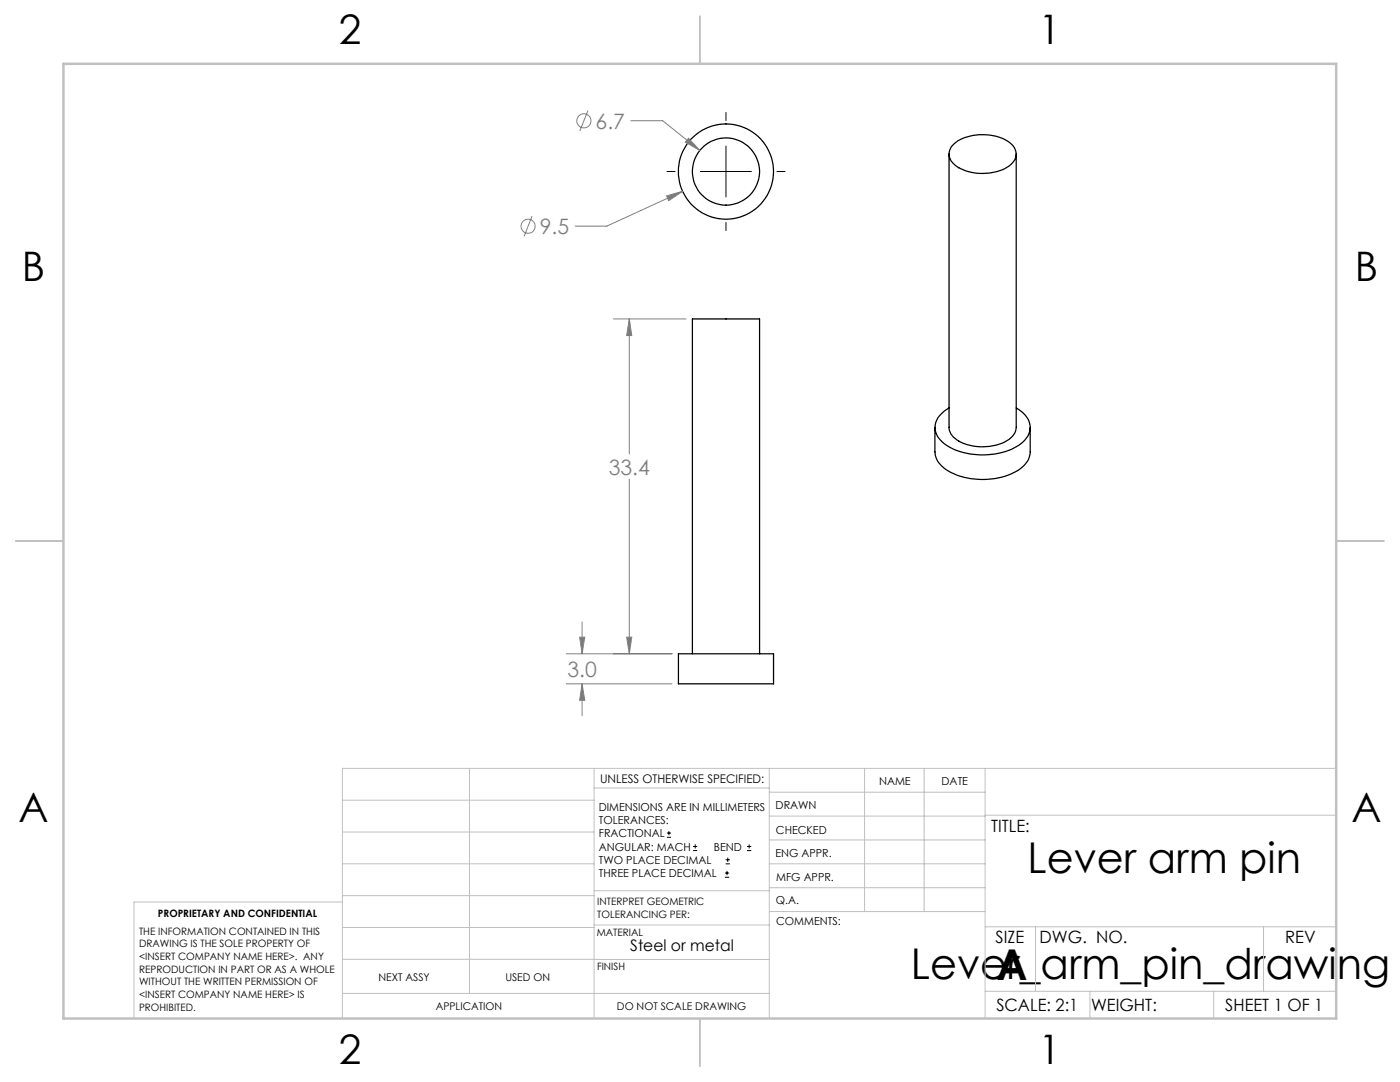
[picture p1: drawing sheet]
<svg xmlns="http://www.w3.org/2000/svg" width="279mm" height="216mm" viewBox="0 0 279 216" stroke-linecap="round" stroke-linejoin="round" font-family="sans-serif">
<g fill="none" stroke="#000" stroke-width=".25">
<path d="M189.4 30.7v54.6a3.8 3.8 0 0 0 2.9 3.2 10 10 0 0 0 9.5-1.2l.7-.9 .3-1v-54.7M190.1 29a8.9 8.9 0 0 1 7.6-2 6.1 6.1 0 0 1 4.9 2.8 2.78 2.78 0 0 1-1.6 3.5 10 10 0 0 1-10.4-.4 2.56 2.56 0 0 1-.5-3.9zM186.6 85.3v4.9a5 5 0 0 0 3.3 4.1 14.5 14.5 0 0 0 13.8-.8 4.2 4.2 0 0 0 1.9-3.3v-4.9M189.4 81.4a4.6 4.6 0 0 0-2.7 4.5 6.3 6.3 0 0 0 4.3 4 14.9 14.9 0 0 0 12.3-1 3.9 3.9 0 0 0 1.5-5.8l-.6-.7-1.4-1M135.4 130.5h19v6h-19zM138.2 130.5v-66.9h13.4v66.9"/>
<circle cx="144.9" cy="34.2" r="6.7"/>
<circle cx="144.9" cy="34.2" r="9.5"/>
</g>
<g fill="none" stroke="#808080" stroke-width=".2">
<path d="M117.3 22.1l-1.6 4M125.9 24.1h6.4l7.4 5.9M133 39.1l3.2-.9-2.7 1.8zM136.2 38.2l-15.1 6.9h-6.3M137.4 27.6l2.3 2.4-2.9-1.6zM106.2 43.1l-1.6 4.1M122.4 63.6h14.5M125.6 63.6l.5 3.4h-1zM125.6 63.6v27M125.6 95.6v34.9M113 130.5h21.1M113 136.5h21.1"/>
<path d="M115.7 127.1h1l-.5 3.4zM116.2 136.5l.5 3.2h-1zM116.2 124.1v6.4M116.2 136.5v6.3M125.1 127.1h1l-.5 3.4z"/>
<circle cx="116.5" cy="24.1" r="1.41"/>
<circle cx="105.4" cy="45.1" r="1.41"/>
</g>
<g fill="none" stroke="#000" stroke-width=".2">
<path d="M133.1 34.2h1.6M139.8 34.2h10.2M144.9 22.4v1.7M144.9 29.1v10.2M155 34.2h1.7M144.9 44.4v1.6M133.1 167.1h.8M133.1 166.2h.8M133.5 165.8v.9M138.3 169.7h.8M138.3 168.9h.8M138.7 168.5v.8"/>
<path d="M144.7 175h.8M144.7 174.2h.8M144.8 172.4h.9M144.8 171.6h.9M145.1 173.8v.8M145.2 171.1v.9M149.1 169.7h.8M149.1 168.9h.8M149.5 168.5v.8"/>
</g>
<g fill="none" stroke="#c0c0c0" stroke-width=".2">
<path d="M68.3 159.7h50.3M93.7 153.3v44.9M118.6 153.3v49.9M118.6 157.2h34.9M153.5 153.3v49.9M153.5 158.1h43.1M172.5 153.3v28.6M184.4 153.3v28.6M196.6 153.3v49.9M266.7 153.3h-198.4v49.9M68.3 178.7h50.3M68.3 172.4h50.3"/>
<path d="M68.3 166h50.3M68.3 180h-41.6v23.2M118.6 177.7h35M153.5 167.6h43.1M153.5 162.8h43.1M153.5 172.4h43.1M153.5 177.1h43.1M196.6 162.7h70.1M68.3 198.2h85.2M68.3 191.4l85.2 .1M68.3 185.1h50.3M118.6 184.6h35"/>
<path d="M153.6 181.9h43M196.6 197.8h70.1M196.6 184.9h70.1M206.7 184.9v12.9M217.5 197.8v5.4M242.2 197.8v5.4M252.2 184.9v12.9"/>
</g>
<path d="M139.7 3.2v9.5M3.1 107.9h9.6M266.7 107.9h9.5M139.7 203.2v9.6" fill="none" stroke="#c0c0c0" stroke-width=".25"/>
<path d="M12.7 12.7h254v190.5h-254z" fill="none" stroke="#c0c0c0" stroke-width=".5"/>
<path d="M125.6 63.6l.5 3.4h-1zM125.1 127.1h1l-.5 3.4zM115.7 127.1h1l-.5 3.4zM116.2 136.5l.5 3.2h-1zM137.4 27.6l-.6 .8 2.9 1.6zM133 39.1l.5 .9 2.7-1.8z" fill="#808080"/>
<g font-size="8.5">
<text x="205.1" y="174.2">Lever arm pin</text>
<text x="181.8" y="195.4">Lever_arm_pin_drawing</text>
<text x="198.9" y="195.5">A</text>
</g>
<g font-size="8.1">
<text x="67.6" y="8.9">2</text>
<text x="207.3" y="8.9">1</text>
<text x="4.4" y="56.1">B</text>
<text x="270.4" y="56.1">B</text>
<text x="3.7" y="164.1">A</text>
<text x="269.7" y="164.1">A</text>
<text x="67.6" y="212.4">2</text>
<text x="207.3" y="212.4">1</text>
</g>
<g font-size="4.2" fill="#808080">
<text x="118.9" y="25.6">6.7</text>
<text x="107.7" y="46.7">9.5</text>
<text x="121.5" y="94.7">33.4</text>
<text x="113.3" y="135">3.0</text>
</g>
<g font-size="3.4">
<text x="197.8" y="166">TITLE:</text>
<text x="198.7" y="188.1">SIZE</text>
<text x="207.5" y="188.1">DWG. NO.</text>
<text x="256.5" y="188.2">REV</text>
<text x="198.8" y="201.7">SCALE: 2:1</text>
<text x="217.7" y="201.8">WEIGHT:</text>
<text x="244.5" y="201.7">SHEET 1 OF 1</text>
</g>
<text font-size="3.2" x="125.8" y="189.8">Steel or metal</text>
<text font-size="2.4" x="119.8" y="156.2">UNLESS OTHERWISE SPECIFIED:</text>
<g font-size="2.2">
<text x="119.5" y="161.8">DIMENSIONS ARE IN MILLIMETERS</text>
<text x="154.8" y="161.4">DRAWN</text>
<text x="175.4" y="156.6">NAME</text>
<text x="187.9" y="156.7">DATE</text>
<text x="119.5" y="164.4">TOLERANCES:</text>
<text x="119.5" y="167.1">FRACTIONAL</text>
<text x="154.9" y="166.3">CHECKED</text>
<text x="119.5" y="169.7">ANGULAR: MACH</text>
<text x="119.5" y="172.4">TWO PLACE DECIMAL</text>
<text x="142.5" y="169.7">BEND</text>
<text x="154.8" y="171">ENG APPR.</text>
<text x="119.5" y="175">THREE PLACE DECIMAL</text>
<text x="154.9" y="175.7">MFG APPR.</text>
<text x="154.9" y="180.4">Q.A.</text>
<text x="154.9" y="184.6">COMMENTS:</text>
</g>
<g font-size="2.1">
<text x="75.5" y="195.7">NEXT ASSY</text>
<text x="100.9" y="195.7">USED ON</text>
<text x="86.9" y="201.5">APPLICATION</text>
<text x="123.1" y="201.6">DO NOT SCALE DRAWING</text>
</g>
<g font-size="2">
<text x="31.5" y="182.9">PROPRIETARY AND CONFIDENTIAL</text>
<text x="119.2" y="180.6">INTERPRET GEOMETRIC</text>
<text x="119.2" y="183.1">TOLERANCING PER:</text>
<text x="27.8" y="186.5">THE INFORMATION CONTAINED IN THIS</text>
<text x="27.8" y="189">DRAWING IS THE SOLE PROPERTY OF</text>
<text x="27.8" y="191.6">&lt;INSERT COMPANY NAME HERE&gt;. ANY</text>
<text x="119.1" y="186.7">MATERIAL</text>
<text x="27.8" y="194.1">REPRODUCTION IN PART OR AS A WHOLE</text>
<text x="27.8" y="196.6">WITHOUT THE WRITTEN PERMISSION OF</text>
<text x="119.1" y="193.5">FINISH</text>
<text x="27.8" y="199.1">&lt;INSERT COMPANY NAME HERE&gt; IS</text>
<text x="27.8" y="201.7">PROHIBITED.</text>
</g>
</svg>
